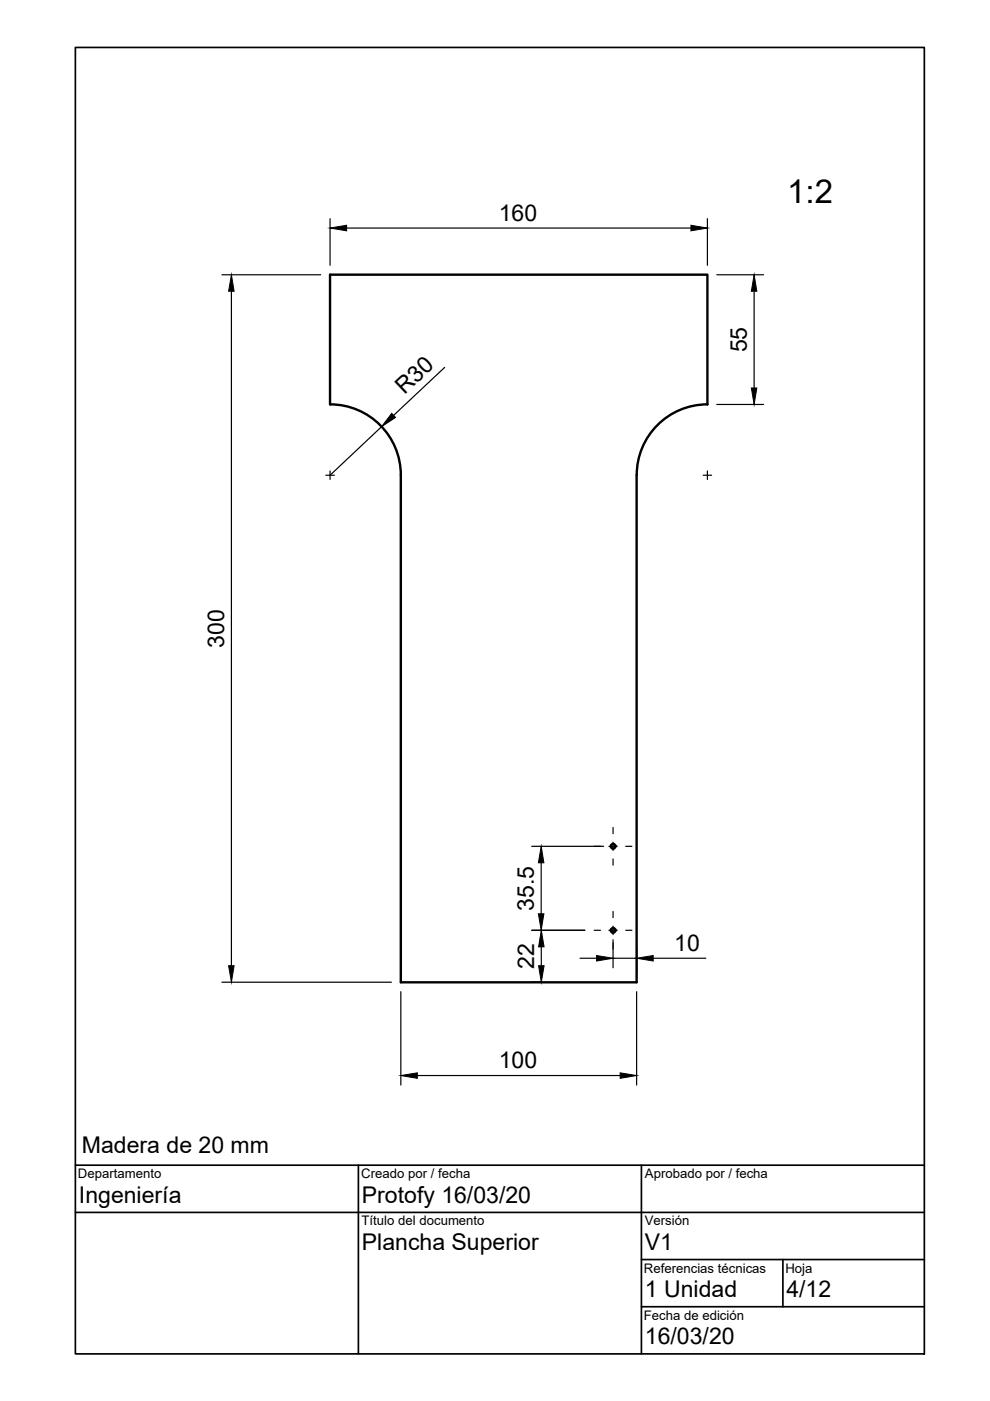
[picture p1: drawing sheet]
<svg xmlns="http://www.w3.org/2000/svg" width="210mm" height="297mm" viewBox="0 0 210 297" stroke-linecap="round" stroke-linejoin="round" font-family="sans-serif">
<!-- layer: Visible -->
<g fill="none" stroke="#000" stroke-width=".51">
<path d="M70 85.8v-27.6h80v27.6M70 85.7a15 15 0 0 1 15 15M150 85.7a15 15 0 0 0-15 15M85 100.7v107.6h50v-107.6"/>
<circle cx="130" cy="179.4" r=".5"/>
<circle cx="130" cy="197.2" r=".5"/>
</g>
<!-- layer: TitleBlock -->
<path d="M16 10.1h180v276.9h-180zM16 257.1h180M16 247h180M76 247v40M136 247v40M136 267h60M136 277.1h60M166 267v10.1" fill="none" stroke="#000" stroke-width=".36"/>
<!-- layer: Dimensions -->
<g fill="none" stroke="#000" stroke-width=".25">
<path d="M47.1 58.3h20.9M70 46.4v9.8M73.5 48.4h73M150 46.4v9.8M152 58.3h9.9M49.1 61.8v143M94.3 77.9l-10.8 10.2M159.9 61.8v20.5M80.9 90.5l-10.9 10.3M152 85.8h9.9M112.7 179.4h15.3M112.7 197.2h11.3"/>
<path d="M114.7 182.9v10.8M130 199.2v6M47.1 208.2h35.9M85 210.3v19.7M112.8 208.2h1.8M114.8 200.8v4M123 203.2h3.5M130 203.2h5M135 201.2v5.1M135 210.3v19.7M138.5 203.2h11.1M88.5 228h43"/>
</g>
<g fill="#000" stroke="#000" stroke-width=".21">
<path d="M70 48.4l3.5-.6v1.1zM146.5 47.8l3.5 .6-3.5 .5zM49.1 58.3l.5 3.5h-1.1zM159.9 58.3l.6 3.5h-1.2zM83.1 87.6l.8 .9-3 2zM159.3 82.3h1.2l-.6 3.5zM114.2 193.7h1.1l-.6 3.5zM114.7 179.4l.6 3.5h-1.1zM48.5 204.8h1.1l-.5 3.4zM114.8 197.2l.6 3.6h-1.2zM114.2 204.8h1.2l-.6 3.4zM126.5 202.6l3.5 .6-3.5 .6z"/>
<path d="M135 203.2l3.5-.6v1.2zM85 228l3.5-.5v1.1zM131.5 227.5l3.5 .5-3.5 .6z"/>
</g>
<!-- layer: Center Lines -->
<g fill="none" stroke="#000" stroke-width=".25">
<path d="M70 99.9v1.7M150 99.9v1.7M69.1 100.8h1.8M149.1 100.8h1.8M126 179.4h1.3M129.1 179.4h1.8M130 175.4v1.3M130 178.5v1.8M132.7 179.4h1.3M126 197.2h1.3M129.1 197.2h1.8M130 182.1v1.3"/>
<path d="M130 193.2v1.4M130 196.3v1.8M130 199.9v1.3M132.7 197.2h1.3"/>
</g>
<text font-size="7" x="166.9" y="43">1:2</text>
<g font-size="4.9">
<text x="105.7" y="46.8">160</text>
<text x="158.3" y="74.7" transform="rotate(-90 158.3 74.7)">55</text>
<text x="85.7" y="83.8" transform="rotate(-43 85.7 83.8)">R30</text>
<text x="47.5" y="137.3" transform="rotate(-90 47.5 137.3)">300</text>
<text x="113.2" y="193.1" transform="rotate(-90 113.2 193.1)">35.5</text>
<text x="143" y="201.6">10</text>
<text x="113.3" y="205.4" transform="rotate(-90 113.3 205.4)">22</text>
<text x="105.7" y="226.5">100</text>
<text x="17.4" y="244.4">Madera de 20 mm</text>
<text x="16.7" y="255">Ingeniería</text>
<text x="76.7" y="255">Protofy 16/03/20</text>
<text x="76.7" y="265.1">Plancha Superior</text>
<text x="136.7" y="265.1">V1</text>
<text x="136.7" y="275">1 Unidad</text>
<text x="166.7" y="275">4/12</text>
<text x="136.7" y="285.1">16/03/20</text>
</g>
<g font-size="2.8">
<text x="16.5" y="249.8">Departamento</text>
<text x="76.6" y="249.8">Creado por / fecha</text>
<text x="136.7" y="249.8">Aprobado por / fecha</text>
<text x="76.7" y="259.8">Título del documento</text>
<text x="136.7" y="259.8">Versión</text>
<text x="136.5" y="269.8">Referencias técnicas</text>
<text x="166.5" y="269.8">Hoja</text>
<text x="136.5" y="279.8">Fecha de edición</text>
</g>
</svg>
